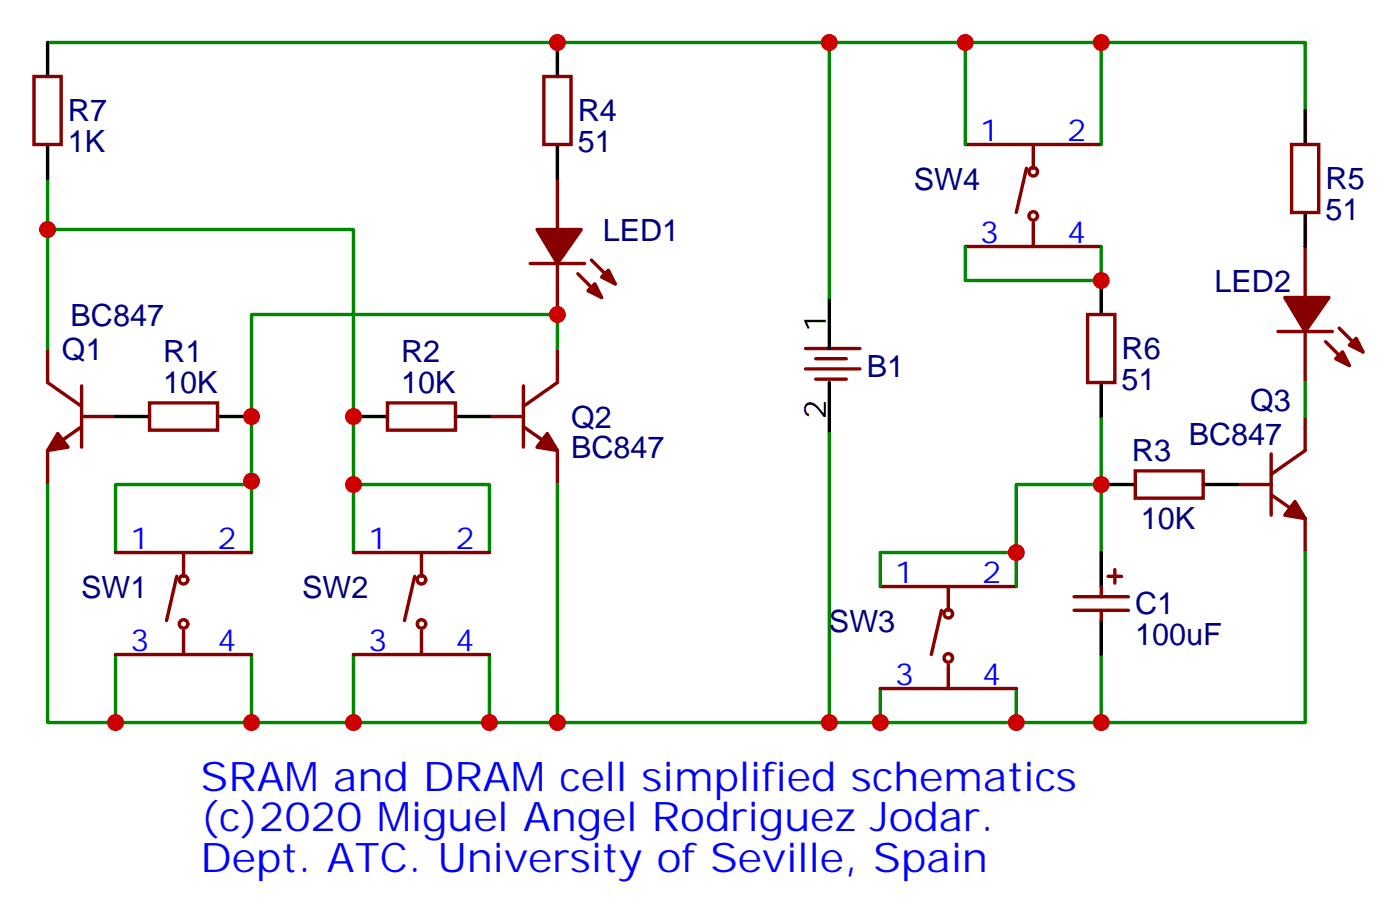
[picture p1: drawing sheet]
<svg xmlns="http://www.w3.org/2000/svg" width="145mm" height="95mm" viewBox="0 0 145 95" stroke-linecap="round" stroke-linejoin="round" font-family="sans-serif">
<g fill="none" stroke="#870000" stroke-width=".35">
<path d="M3.5 7.9h2.8v7.1h-2.8zM56.4 7.9h2.9v7.1h-2.9zM57.9 18.5v5.3M100.2 15h14.1M106.5 17.5l-1 4.5M107.2 15v2.5M134.1 15h2.8v7h-2.8zM4.9 36.2v3.5l3.6 2.5M55 27.3h5.7M57.9 27.3v5.3M57.9 36.2v3.5l-3.6 2.5M60 28.4l2.4 2.5"/>
<path d="M61.4 27l2.5 2.5M83.6 36.2h5.7M83.6 38.3h5.7M84.7 37.2h3.1M84.7 39.3h3.1M100.2 25.6h14.1M107.2 23.1v2.5M112.9 32.6h2.8v7.1h-2.8zM132.6 34.4h5.7M135.5 25.6v5.3M135.5 34.4v5.3M137.6 35.5l2.5 2.4"/>
<path d="M139 34l2.5 2.5M8.5 44.3l-3.6 2.4v3.6M8.5 43.2h3.5M8.5 40v6.4M12 57.3h14.1M15.5 41.8h7.1v2.8h-7.1zM18.3 59.8l-1 4.6M19 57.3v2.5M36.7 57.3h14.1M40.2 41.8h7.1v2.8h-7.1zM43 59.8l-1 4.6M43.7 57.3v2.5"/>
<path d="M50.8 43.2h3.5M54.3 44.3l3.6 2.4v3.6M54.3 40v6.4M115 59.8h1.4M115.7 59.1v1.4M117.8 48.9h7.1v2.8h-7.1zM128.4 50.3h3.5M131.9 51.3l3.6 2.5v3.5M131.9 47.1v6.3M135.5 43.2v3.5l-3.6 2.5M12 67.9h14.1M19 65.4v2.5"/>
<path d="M36.7 67.9h14.1M43.7 65.4v2.5M91.4 71.4h14.1M91.4 60.9h14.1M97.7 63.3l-1 4.6M98.4 60.9v2.4M98.4 69v2.4M111.5 61.9h5.6M111.5 63.3h5.6M114.3 60.9v1M114.3 63.3v1.1"/>
<circle cx="107.2" cy="17.8" r=".44"/>
<circle cx="107.2" cy="22.4" r=".44"/>
<circle cx="19" cy="64.7" r=".44"/>
<circle cx="19" cy="60.1" r=".44"/>
<circle cx="43.7" cy="64.7" r=".44"/>
<circle cx="43.7" cy="60.1" r=".44"/>
<circle cx="98.4" cy="68.3" r=".44"/>
<circle cx="98.4" cy="63.7" r=".44"/>
</g>
<g fill="#870000" stroke="#870000" stroke-width=".35">
<path d="M6 45l1.1 1.4-2.2 .3z"/>
<path d="M56.8 45l1.1 1.7-2.2-.3z"/>
<path d="M134.4 52l1.1 1.8-2.2-.4z"/>
<path d="M61 30.2l.7-.7 .7 1.4z"/>
<path d="M62.4 28.8l.7-.8 .8 1.5z"/>
<path d="M55.7 23.8h4.6l-2.4 3.5z"/>
<path d="M139.3 36.5l.8 1.4-1.5-.7z"/>
<path d="M140.1 35.8l.7-.7 .7 1.4z"/>
<path d="M133.3 30.9h4.6l-2.4 3.5z"/>
</g>
<g fill="none" stroke="#008700" stroke-width=".35">
<path d="M4.9 4.4h130.6v7.1M4.9 18.5v17.7M86.1 4.4v26.5M100.2 4.4v10.6M114.3 4.4v10.6M4.9 23.8h31.8v33.5M57.9 36.2v-3.6h-31.8v24.7M100.2 25.6v3.5h14.1v-3.5M135.5 39.7v3.5M4.9 50.3v24.7h53v-24.7M26.1 49.9v.4h-14.1v7M36.7 50.3h14.1v7"/>
<path d="M86.1 45v30M114.3 43.2v14.1M114.3 50.3h-8.8v7M135.5 57.3v17.7h-21.2v-7.1M12 67.9v7.1M26.1 67.9v7.1M36.7 67.9v7.1M50.8 67.9v7.1M57.9 75h33.5M91.4 71.4v3.6h14.1M91.4 60.9v-3.6h14.1v3.6M105.5 71.4v3.6h8.8"/>
</g>
<g fill="none" stroke="#000" stroke-width=".35">
<path d="M4.9 4.4v3.5M4.9 15v3.5M57.9 4.4v3.5M57.9 15v3.5M135.5 11.5v3.5M86.1 30.9v5.3M86.1 39.7v5.3M114.3 29.1v3.5M114.3 39.7v3.5M135.5 22v3.6M12 43.2h3.5M22.6 43.2h3.5"/>
<path d="M36.7 43.2h3.5M47.3 43.2h3.5M114.3 50.3h3.5M114.3 57.3v3.6M124.9 50.3h3.5M114.3 64.4v3.5"/>
</g>
<g fill="#c00">
<circle cx="4.9" cy="23.8" r=".88"/>
<circle cx="57.9" cy="32.6" r=".88"/>
<circle cx="26.1" cy="75" r=".88"/>
<circle cx="36.7" cy="75" r=".88"/>
<circle cx="12" cy="75" r=".88"/>
<circle cx="36.7" cy="50.3" r=".88"/>
<circle cx="114.3" cy="75" r=".88"/>
<circle cx="105.5" cy="75" r=".88"/>
<circle cx="57.9" cy="75" r=".88"/>
<circle cx="91.4" cy="75" r=".88"/>
<circle cx="86.1" cy="4.4" r=".88"/>
<circle cx="86.1" cy="75" r=".88"/>
<circle cx="50.8" cy="75" r=".88"/>
<circle cx="100.2" cy="4.4" r=".88"/>
<circle cx="114.3" cy="4.4" r=".88"/>
<circle cx="26.1" cy="49.9" r=".88"/>
<circle cx="114.3" cy="50.3" r=".88"/>
<circle cx="105.5" cy="57.3" r=".88"/>
<circle cx="26.1" cy="43.2" r=".88"/>
<circle cx="36.7" cy="43.2" r=".88"/>
<circle cx="57.9" cy="4.4" r=".88"/>
<circle cx="114.3" cy="29.1" r=".88"/>
</g>
<g font-size="4.2" fill="#00f">
<text x="20.8" y="82">SRAM and DRAM cell simplified schematics</text>
<text x="20.8" y="86.3">(c)2020 Miguel Angel Rodriguez Jodar.</text>
<text x="20.8" y="90.5">Dept. ATC. University of Seville, Spain</text>
</g>
<g font-size="3.2" fill="#000080">
<text x="7" y="15.8">1K</text>
<text x="7.1" y="12.6">R7</text>
<text x="60" y="15.8">51</text>
<text x="60" y="12.6">R4</text>
<text x="94.9" y="19.7">SW4</text>
<text x="137.6" y="22.8">51</text>
<text x="137.6" y="19.6">R5</text>
<text x="62.6" y="25">LED1</text>
<text x="7.3" y="33.8">BC847</text>
<text x="126.1" y="30.3">LED2</text>
<text x="6.4" y="37.3">Q1</text>
<text x="16.9" y="40.7">10K</text>
<text x="16.9" y="37.5">R1</text>
<text x="41.6" y="40.7">10K</text>
<text x="41.6" y="37.5">R2</text>
<text x="90" y="39.1">B1</text>
<text x="116.4" y="40.5">51</text>
<text x="116.4" y="37.3">R6</text>
<text x="59.3" y="47.5">BC847</text>
<text x="59.3" y="44.4">Q2</text>
<text x="117.5" y="47.9">R3</text>
<text x="123.4" y="46.2">BC847</text>
<text x="129.7" y="42.6">Q3</text>
<text x="118.4" y="54.9">10K</text>
<text x="8.4" y="62">SW1</text>
<text x="31.4" y="62">SW2</text>
<text x="86" y="65.6">SW3</text>
<text x="117.8" y="63.7">C1</text>
<text x="117.8" y="66.9">100uF</text>
</g>
<g font-size="3.2" fill="#00f">
<text x="101.7" y="14.6">1</text>
<text x="110.8" y="14.6">2</text>
<text x="101.7" y="25.2">3</text>
<text x="110.8" y="25.2">4</text>
<text x="13.5" y="57">1</text>
<text x="22.6" y="57">2</text>
<text x="38.2" y="57">1</text>
<text x="47.3" y="57">2</text>
<text x="92.9" y="60.5">1</text>
<text x="102" y="60.5">2</text>
<text x="13.5" y="67.6">3</text>
<text x="22.6" y="67.6">4</text>
<text x="38.2" y="67.6">3</text>
<text x="47.3" y="67.6">4</text>
<text x="92.9" y="71.1">3</text>
<text x="102" y="71.1">4</text>
</g>
<g font-size="3.2">
<text x="85.7" y="34.4" transform="rotate(-90 85.7 34.4)">1</text>
<text x="85.7" y="43.5" transform="rotate(-90 85.7 43.5)">2</text>
</g>
</svg>
